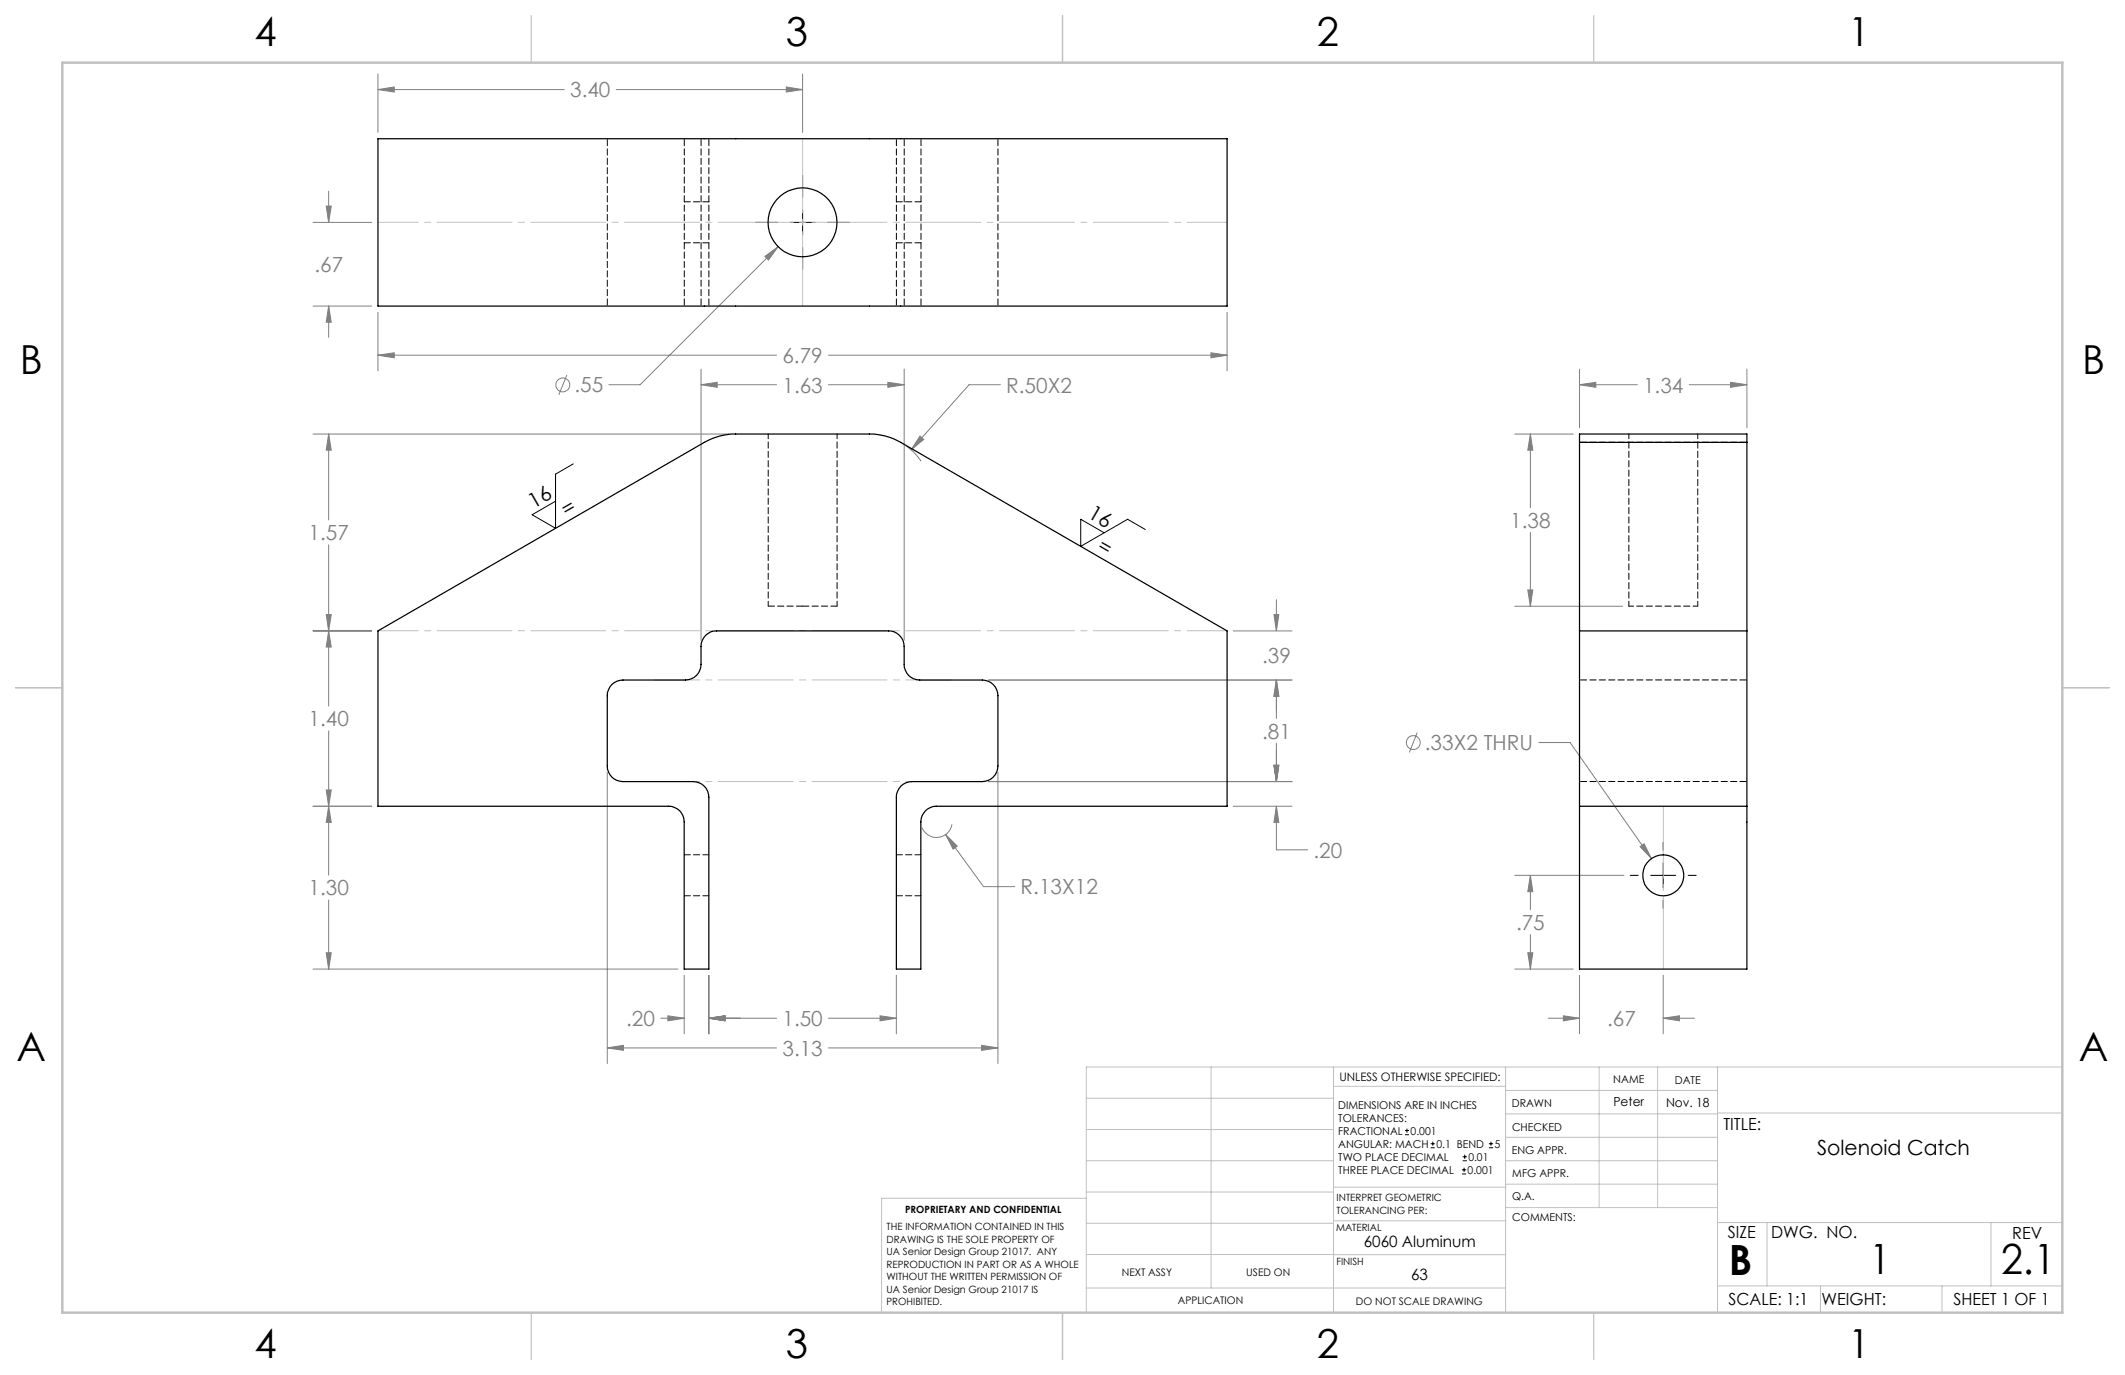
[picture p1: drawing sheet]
<svg xmlns="http://www.w3.org/2000/svg" width="432mm" height="279mm" viewBox="0 0 432 279" stroke-linecap="round" stroke-linejoin="round" font-family="sans-serif">
<g fill="none" stroke="#808080" stroke-width=".2">
<path d="M76.8 18.2l3.3-.5v1zM76.8 15v11.9M76.8 18.2h37.9M125.2 18.2h37.9M159.8 17.7l3.3 .5-3.3 .5zM163.1 15v11.9M66.8 38.8v6.4M63.6 45.2h11.9M66.3 41.9h1l-.5 3.3zM155.4 52.1l2.7-2-2 2.7zM158.1 50.1l-28 28.1h-6.4M63.6 62.2h11.9"/>
<path d="M66.8 62.2l.5 3.3h-1zM66.8 62.2v6.3M76.8 72.2l3.3-.5v1zM76.8 63.5v11.9M76.8 72.2h81M115.2 76.2l-1.6 4M142.5 78.2l3.2-.5v1zM142.5 78.2h15.3M142.5 75v55.1M168.3 78.2h15.4M168.3 72.2h81M180.4 77.7l3.3 .5-3.3 .5z"/>
<path d="M183.7 75v55.1M203.3 78.2h-6.4l-11.8 13.2M246.1 71.7l3.2 .5-3.2 .5zM249.3 63.5v11.9M321 78.2l3.3-.5v1zM321 75v11.9M321 78.2h11.7M343.3 78.2h11.7M351.6 77.7l3.4 .5-3.4 .5zM355 75v11.9M63.6 88.2h84.6M66.8 88.2l.5 3.3h-1z"/>
<path d="M66.8 88.2v17.5M184.1 90.6a12.5 12.5 0 0 1 3.1 3.1M186.9 88.6l.8 .7-2.6 2.1zM307.8 88.2h11.9M311 88.2l.5 3.3h-1.1zM311 88.2v15M66.8 110.7v32.8M310.4 119.9h1.1l-.5 3.3zM311 108.2v15M63.6 128.2h11.9M66.3 124.9h1l-.5 3.3zM66.8 128.2l.5 3.3h-1z"/>
<path d="M200.9 138.2h61.6M250.6 128.2h11.9M258.9 124.9h1l-.5 3.3zM259.4 121.8v6.4M259.4 138.2v7.8M259.4 138.2l.5 3.3h-1zM307.8 123.2h21.9M66.8 148.5v29.3M123.4 156.9v59.2M200.9 158.8h61.6M202.8 156.9v59.2M258.9 155.5h1l-.5 3.3z"/>
<path d="M259.4 151v7.8M288 148.9l-1.6 4M312.7 150.9h6.4l16.5 23.5M63.6 163.8h11.9M66.3 160.5h1l-.5 3.3zM66.8 163.8l.5 3.3h-1zM192.2 169.6l2.3 2.3-.8 .6zM192.2 169.6l7.6 10.6h6.4M193.4 167.5a3.2 3.2 0 0 1-2.8 2.6 3.2 3.2 0 0 1-3.2-1.9M250.6 163.8h11.9M259.4 163.8l.5 3.3h-1zM259.4 163.8v8.9h6.3"/>
<path d="M307.8 177.9h22.2M311 177.9l.5 3.3h-1.1zM311 177.9v7M333.3 172l.8-.6 1.5 3zM63.6 196.9h74.2M66.3 193.6h1l-.5 3.3zM66.8 182.9v14M139 198.2v11.9M144 198.2v11.9M182.1 198.2v11.9M307.8 196.9h11.9M310.4 193.6h1.1l-.5 3.3z"/>
<path d="M311 189.9v7M321 198.2v11.9M338 198.2v11.9M123.4 212.9l3.3-.5v1zM123.4 212.9h34.4M134.3 206.9h4.7M135.7 206.4l3.3 .5-3.3 .5zM144 206.9l3.3-.5v1zM144 206.9h13.8M168.3 206.9h13.8M168.3 212.9h34.5M178.8 206.4l3.3 .5-3.3 .5z"/>
<path d="M199.5 212.4l3.3 .5-3.3 .5zM314.6 206.9h6.4M317.7 206.4l3.3 .5-3.3 .5zM338 206.9l3.3-.5v1zM338 206.9h6.3"/>
<circle cx="114.4" cy="78.2" r="1.41"/>
<circle cx="287.2" cy="150.9" r="1.41"/>
</g>
<g fill="none" stroke="#000" stroke-width=".2">
<path d="M163.1 35.6v4.5M153.5 45.2h4.5M160.5 45.2h5.1M163.1 42.7v5M163.1 50.3v4.4M168.2 45.2h4.4M116.5 94.3l-3.6 2v11.1l-4.8-2.8 4.8-2.8M232.7 107.6l-3.6-2.1-9.5 5.5v-5.5l4.8 2.8M331.3 177.9h1.6M335.4 177.9h5.1M338 171.2v1.6M338 175.3v5.1"/>
<path d="M343 177.9h1.7M338 183v1.6M285.5 230.6h.8M285.5 229.7h.8M285.9 229.3v.9M290.7 233.2h.8M290.7 232.4h.8M291.1 232v.8M297.1 238.5h.8M297.1 237.7h.8M297.2 235.9h.9M297.2 235.1h.9"/>
<path d="M297.5 237.3v.8M297.6 234.6v.9M302.5 233.2h.9M302.5 232.4h.9M303 232v.8"/>
</g>
<path d="M193.3 138.2h-60.4" fill="none" stroke="#c0c0c0" stroke-width=".2" stroke-dasharray="15.2 1.3 1.3 1.3" stroke-dashoffset="6"/>
<path d="M133.7 158.8h58.8" fill="none" stroke="#c0c0c0" stroke-width=".2" stroke-dasharray="15.2 1.3 1.3 1.3" stroke-dashoffset="6.8"/>
<path d="M76.8 45.2h172.6M76.8 128.2h172.6" fill="none" stroke="#c0c0c0" stroke-width=".2" stroke-dasharray="15.2 1.3 1.3 1.3" stroke-dashoffset="7.1"/>
<path d="M163.1 28.2v34" fill="none" stroke="#c0c0c0" stroke-width=".2" stroke-dasharray="15.2 1.3 1.3 1.3" stroke-dashoffset=".1"/>
<path d="M338 163.8v33.1" fill="none" stroke="#c0c0c0" stroke-width=".2" stroke-dasharray="15.2 1.3 1.3 1.3" stroke-dashoffset=".6"/>
<g fill="none" stroke="#c0c0c0" stroke-width=".2">
<path d="M246.1 216.8v44.9M271 216.8v49.9M305.9 216.8v49.9M324.9 216.8v28.6M336.8 216.8v28.6M349 216.8v49.9M419.1 216.8h-198.4v49.9M220.7 235.9h50.3M220.7 229.5h50.3M220.7 223.2h50.3M271 220.7h34.9M305.9 231.1h43.1"/>
<path d="M305.9 226.3h43.1M305.9 221.6h43.1M305.9 235.9h43.1M349 226.2h70.1M220.7 248.6h50.3M220.7 242.2h50.3M220.7 254.9h50.3M220.7 243.5h-41.6v23.2M271 255h34.9M271 248.1h35M271 241.2h35M305.9 240.6h43.1"/>
<path d="M306 245.4h43M349 248.4h70.1M359.1 248.4v12.9M404.6 248.4v12.9M220.7 261.7h85.2M349 261.3h70.1M369.9 261.3v5.4M394.6 261.3v5.4"/>
</g>
<path d="M108 3.2v9.5M215.9 3.2v9.5M323.8 3.2v9.5M3.1 139.7h9.6M419.1 139.7h9.5M108 266.7v9.6M215.9 266.7v9.6M323.8 266.7v9.6" fill="none" stroke="#c0c0c0" stroke-width=".25"/>
<path d="M12.7 12.7h406.4v254h-406.4z" fill="none" stroke="#c0c0c0" stroke-width=".5"/>
<g fill="#808080">
<path d="M66.8 88.2l.5 3.3h-1zM66.3 124.9h1l-.5 3.3zM66.8 128.2l.5 3.3h-1zM66.3 160.5h1l-.5 3.3zM258.9 124.9h1l-.5 3.3zM259.4 138.2l.5 3.3h-1zM66.3 41.9h1l-.5 3.3zM66.8 62.2l.5 3.3h-1zM159.8 17.7l3.3 .5-3.3 .5zM76.8 18.2l3.3-.5v1zM317.7 206.4l3.3 .5-3.3 .5zM338 206.9l3.3-.5v1z"/>
<path d="M135.7 206.4l3.3 .5-3.3 .5zM144 206.9l3.3-.5v1zM66.8 163.8l.5 3.3h-1zM66.3 193.6h1l-.5 3.3zM259.4 138.2l.5 3.3h-1zM258.9 155.5h1l-.5 3.3zM258.9 155.5h1l-.5 3.3zM259.4 163.8l.5 3.3h-1zM192.2 169.6l1.5 2.9 .8-.6zM186.9 88.6l-1.8 2.8 2.6-2.1zM144 206.9l3.3-.5v1zM178.8 206.4l3.3 .5-3.3 .5zM123.4 212.9l3.3-.5v1zM199.5 212.4l3.3 .5-3.3 .5zM142.5 78.2l3.2-.5v1zM180.4 77.7l3.3 .5-3.3 .5zM76.8 72.2l3.3-.5v1zM246.1 71.7l3.2 .5-3.2 .5zM155.4 52.1l.7 .7 2-2.7zM311 177.9l.5 3.3h-1.1zM310.4 193.6h1.1l-.5 3.3zM333.3 172l2.3 2.4-1.5-3zM311 88.2l.5 3.3h-1.1zM310.4 119.9h1.1l-.5 3.3zM321 78.2l3.3-.5v1zM351.6 77.7l3.4 .5-3.4 .5z"/>
</g>
<g fill="none" stroke="#000" stroke-width=".25">
<path d="M76.8 28.2h172.5v34h-172.5zM321 89.9v-1.7h34v1.7M321 89.9v73.9M321 89.9h34M355 89.9v73.9M76.8 128.2l66.3-38.3a12.6 12.6 0 0 1 6.4-1.7h27.2a12.6 12.6 0 0 1 6.3 1.7l66.3 38.3v35.6h-59a3.2 3.2 0 0 0-3.2 3.2v29.9h-5v-34.9a3.1 3.1 0 0 1 3.2-3.2h14.3a3.2 3.2 0 0 0 3.2-3.2v-14.2a3.2 3.2 0 0 0-3.2-3.2h-12.7a3.1 3.1 0 0 1-3.2-3.2v-3.6a3.2 3.2 0 0 0-3.1-3.2h-35a3.1 3.1 0 0 0-3.1 3.2v3.6a3.2 3.2 0 0 1-3.2 3.2h-12.7a3.1 3.1 0 0 0-3.2 3.2v14.2a3.1 3.1 0 0 0 3.2 3.2h14.3a3.2 3.2 0 0 1 3.1 3.2v34.9h-5v-29.9a3.1 3.1 0 0 0-3.1-3.2h-59.1zM321 128.2h34M321 163.8v33.1h34v-33.1M321 163.8h34"/>
<circle cx="163.1" cy="45.2" r="7"/>
<circle cx="337.9" cy="177.9" r="4.2"/>
</g>
<path d="M139 49.3h5M144 41h-5M182.1 49.3h5M187.1 41h-5M156.1 123.2h7M163.1 123.2h7M144 173.7h-5M187.1 173.7h-5M139 182h5M182.1 182h5" fill="none" stroke="#000" stroke-width=".2" stroke-dasharray="1.3 .6"/>
<path d="M156.1 88.2v35M331 88.2v35M170.1 123.2v-35M331 123.2h14M345 123.2v-35" fill="none" stroke="#000" stroke-width=".2" stroke-dasharray="1.3 .6" stroke-dashoffset=".3"/>
<path d="M123.4 28.2v34M142.5 28.2v34M144 28.2v34M187.1 28.2v34M139 62.2v-34M182.1 62.2v-34M183.7 62.2v-34M202.8 62.2v-34M321 89.9h34M355 138.2h-34M321 158.8h34" fill="none" stroke="#000" stroke-width=".2" stroke-dasharray="1.3 .6" stroke-dashoffset="-.2"/>
<g font-size="8.5">
<text x="351.3" y="259">B</text>
<text x="379.9" y="258.9">1</text>
<text x="406.6" y="258.9">2.1</text>
</g>
<g font-size="8.1">
<text x="51.7" y="9.3">4</text>
<text x="159.7" y="9.3">3</text>
<text x="267.6" y="9.3">2</text>
<text x="375.6" y="9.3">1</text>
<text x="4" y="76">B</text>
<text x="423.1" y="76">B</text>
<text x="3.3" y="215.7">A</text>
<text x="422.4" y="215.7">A</text>
<text x="51.7" y="276">4</text>
<text x="159.7" y="276">3</text>
<text x="267.6" y="276">2</text>
<text x="375.6" y="276">1</text>
</g>
<g font-size="4.2" fill="#808080">
<text x="115.8" y="19.8">3.40</text>
<text x="63.9" y="55.3">.67</text>
<text x="159" y="73.8">6.79</text>
<text x="116.7" y="79.7">.55</text>
<text x="159" y="79.8">1.63</text>
<text x="204.5" y="79.8">R.50X2</text>
<text x="333.9" y="79.8">1.34</text>
<text x="306.9" y="107.3">1.38</text>
<text x="62.7" y="109.8">1.57</text>
<text x="256.5" y="134.8">.39</text>
<text x="62.7" y="147.6">1.40</text>
<text x="256.4" y="150.1">.81</text>
<text x="289.5" y="152.4">.33X2 THRU</text>
<text x="266.9" y="174.3">.20</text>
<text x="62.7" y="182">1.30</text>
<text x="207.4" y="181.8">R.13X12</text>
<text x="308.1" y="189">.75</text>
<text x="127.2" y="208.5">.20</text>
<text x="159" y="208.5">1.50</text>
<text x="326.6" y="208.5">.67</text>
<text x="159" y="214.5">3.13</text>
</g>
<g font-size="4.2">
<text x="108.4" y="103.4" transform="rotate(-30 108.4 103.4)">16</text>
<text x="115.1" y="105" transform="rotate(-30 115.1 105)">=</text>
<text x="220.8" y="105.1" transform="rotate(30 220.8 105.1)">16</text>
<text x="222.8" y="111.7" transform="rotate(30 222.8 111.7)">=</text>
<text x="369.2" y="234.7">Solenoid Catch</text>
</g>
<g font-size="3.4">
<text x="350.2" y="229.5">TITLE:</text>
<text x="351.1" y="251.6">SIZE</text>
<text x="359.9" y="251.6">DWG. NO.</text>
<text x="408.9" y="251.7">REV</text>
<text x="351.2" y="265.2">SCALE: 1:1</text>
<text x="370.1" y="265.3">WEIGHT:</text>
<text x="396.9" y="265.2">SHEET 1 OF 1</text>
</g>
<g font-size="3.2">
<text x="277.1" y="253.3">6060 Aluminum</text>
<text x="286.7" y="260.1">63</text>
</g>
<g font-size="2.5">
<text x="327.8" y="224.8">Peter</text>
<text x="338.5" y="224.9">Nov. 18</text>
</g>
<text font-size="2.4" x="272.2" y="219.7">UNLESS OTHERWISE SPECIFIED:</text>
<g font-size="2.2">
<text x="327.8" y="220.1">NAME</text>
<text x="340.3" y="220.2">DATE</text>
<text x="271.9" y="225.3">DIMENSIONS ARE IN INCHES</text>
<text x="271.9" y="227.9">TOLERANCES:</text>
<text x="307.2" y="224.9">DRAWN</text>
<text x="271.9" y="230.6">FRACTIONAL</text>
<text x="271.9" y="233.2">ANGULAR: MACH</text>
<text x="286.6" y="230.6">0.001</text>
<text x="291.9" y="233.2">0.1 BEND</text>
<text x="303.7" y="233.2">5</text>
<text x="307.3" y="229.8">CHECKED</text>
<text x="271.9" y="238.5">THREE PLACE DECIMAL</text>
<text x="271.9" y="235.9">TWO PLACE DECIMAL</text>
<text x="298.2" y="238.5">0.001</text>
<text x="298.4" y="235.9">0.01</text>
<text x="307.2" y="234.5">ENG APPR.</text>
<text x="307.3" y="239.2">MFG APPR.</text>
<text x="307.3" y="243.9">Q.A.</text>
<text x="307.3" y="248.1">COMMENTS:</text>
</g>
<g font-size="2.1">
<text x="227.9" y="259.2">NEXT ASSY</text>
<text x="253.3" y="259.2">USED ON</text>
<text x="239.3" y="265">APPLICATION</text>
<text x="275.5" y="265.1">DO NOT SCALE DRAWING</text>
</g>
<g font-size="2">
<text x="271.6" y="244.1">INTERPRET GEOMETRIC</text>
<text x="180.2" y="250">THE INFORMATION CONTAINED IN THIS</text>
<text x="183.9" y="246.4">PROPRIETARY AND CONFIDENTIAL</text>
<text x="271.5" y="250.2">MATERIAL</text>
<text x="271.6" y="246.6">TOLERANCING PER:</text>
<text x="180.2" y="252.5">DRAWING IS THE SOLE PROPERTY OF</text>
<text x="180.2" y="255.1">UA Senior Design Group 21017. ANY</text>
<text x="180.2" y="257.6">REPRODUCTION IN PART OR AS A WHOLE</text>
<text x="271.5" y="257">FINISH</text>
<text x="180.2" y="260.1">WITHOUT THE WRITTEN PERMISSION OF</text>
<text x="180.2" y="262.6">UA Senior Design Group 21017 IS</text>
<text x="180.2" y="265.2">PROHIBITED.</text>
</g>
</svg>
